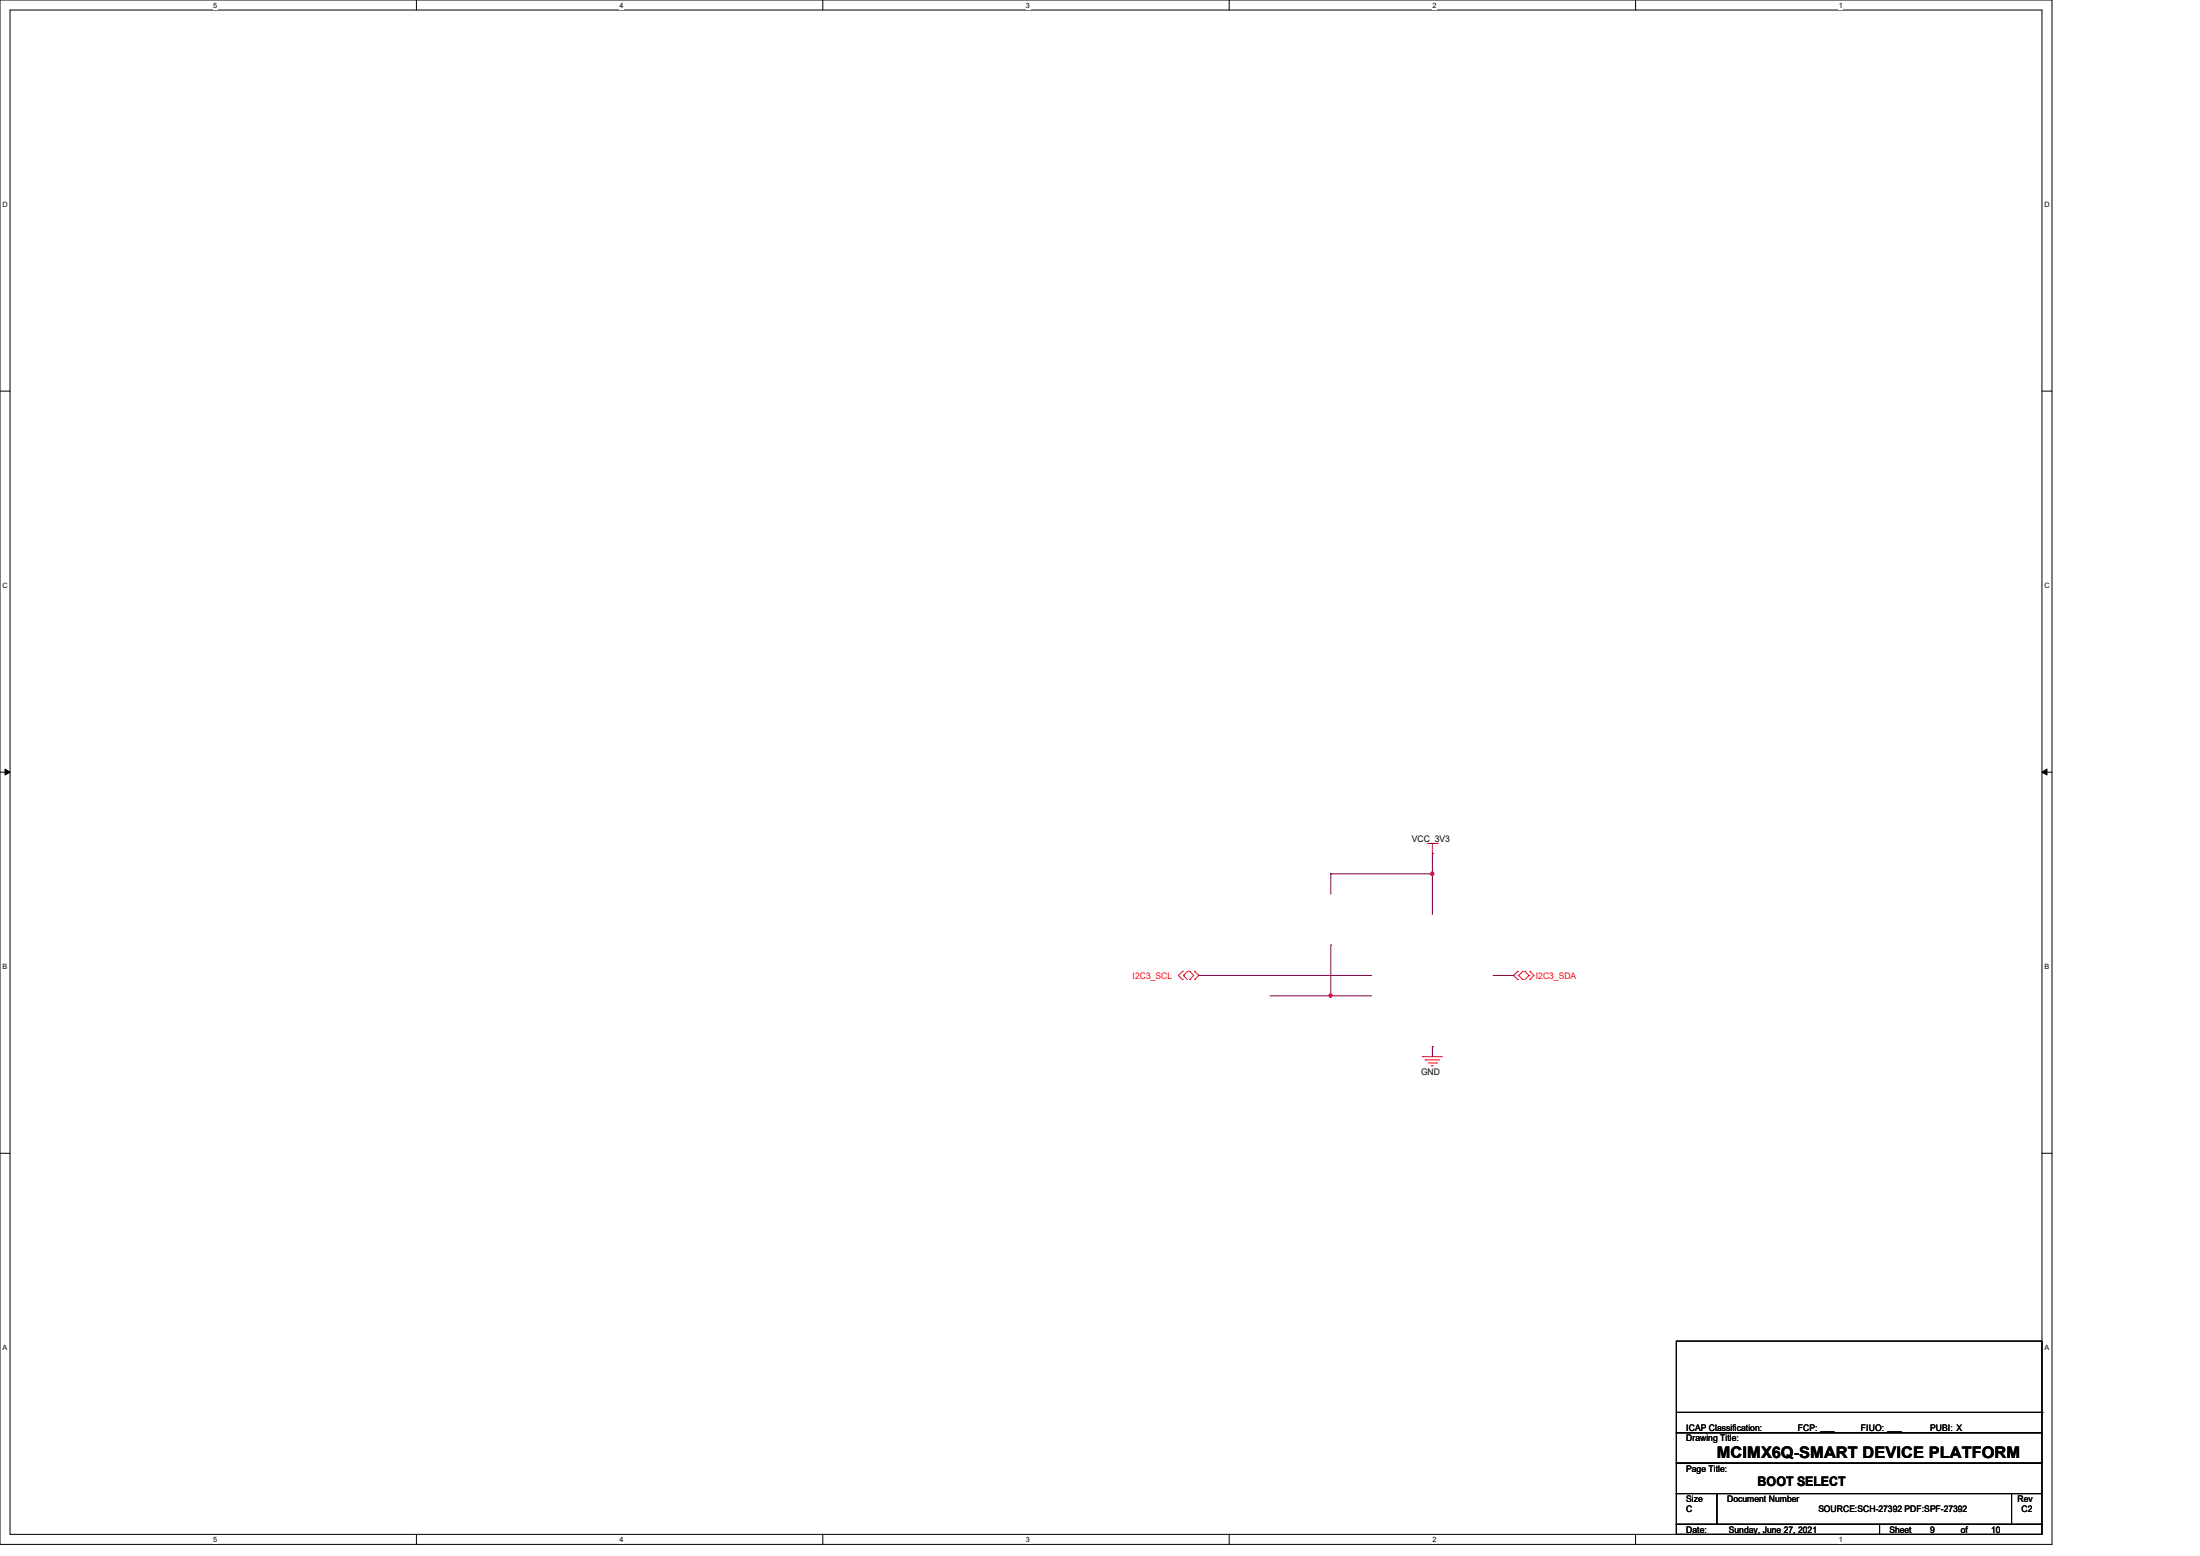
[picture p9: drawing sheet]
<svg xmlns="http://www.w3.org/2000/svg" width="297mm" height="210mm" viewBox="0 0 297 210" stroke-linecap="round" stroke-linejoin="round" font-family="sans-serif">
<path d="M0 0h277v208.4h-277zM1.4 1.4h274.3v205.7h-274.3z" fill="none" stroke="#000" stroke-width=".14"/>
<g fill="#fff">
<path d="M28.8 .1h.5v1.1h-.5z"/>
<path d="M28.8 207.2h.5v1.1h-.5z"/>
</g>
<path d="M56.2 0v1.4M56.2 207.1v1.3" fill="none" stroke="#000" stroke-width=".14"/>
<g fill="#fff">
<path d="M83.7 .1h.5v1.1h-.5z"/>
<path d="M83.7 207.2h.5v1.1h-.5z"/>
</g>
<path d="M111.1 0v1.4M111.1 207.1v1.3" fill="none" stroke="#000" stroke-width=".14"/>
<g fill="#fff">
<path d="M138.5 .1h.6v1.1h-.6z"/>
<path d="M138.5 207.2h.6v1.1h-.6z"/>
</g>
<path d="M165.9 0v1.4M165.9 207.1v1.3" fill="none" stroke="#000" stroke-width=".14"/>
<g fill="#fff">
<path d="M193.4 .1h.5v1.1h-.5z"/>
<path d="M193.4 207.2h.5v1.1h-.5z"/>
</g>
<path d="M220.8 0v1.4M220.8 207.1v1.3" fill="none" stroke="#000" stroke-width=".14"/>
<g fill="#fff">
<path d="M248.2 .1h.6v1.1h-.6z"/>
<path d="M248.2 207.2h.6v1.1h-.6z"/>
<path d="M.3 27.1h.8v1.1h-.8z"/>
<path d="M276 27.1h.7v1.1h-.7z"/>
<path d="M.3 78.5h.8v1.1h-.8z"/>
<path d="M276 78.5h.7v1.1h-.7z"/>
</g>
<path d="M0 52.8h1.4M275.7 52.8h1.3" fill="none" stroke="#000" stroke-width=".14"/>
<g fill="#fff">
<path d="M.3 129.9h.7v1.1h-.7z"/>
<path d="M276 129.9h.6v1.1h-.6z"/>
</g>
<path d="M0 104.2h1.4M275.7 104.2h1.3" fill="none" stroke="#000" stroke-width=".14"/>
<path d="M.7 103.8l.7 .4-.7 .4zM275.7 104.2l.7-.4v.8z" fill="#000" stroke="#000" stroke-width=".14"/>
<g fill="#fff">
<path d="M.3 181.4h.7v1.1h-.7z"/>
<path d="M276 181.4h.6v1.1h-.6z"/>
</g>
<path d="M0 155.7h1.4M275.7 155.7h1.3M226.3 193.4h49.4v4.1h-49.4zM226.3 197.5h49.4v4.1h-49.4zM226.3 181h49.4v12.4h-49.4zM226.3 190.6h49.4M275.7 190.6h.1M226.3 201.6h5.5v4.1h-5.5zM226.3 205.7h27.4v1.4h-27.4zM231.8 201.6h39.8v4.1h-39.8zM253.7 205.7h22v1.4h-22zM271.6 201.6h4.1v4.1h-4.1z" fill="none" stroke="#000" stroke-width=".14"/>
<g fill="none" stroke="#f00" stroke-width=".14">
<path d="M192.7 113.8h1.4M193.4 115.2h.1M193.4 113.8v1.4M194.1 113.8h.1M159.6 132.2h.1M159.6 131.1h.1M159.6 131.1l-.5 .6 .5 .5M159.8 131.7h.1M159.8 131.7l.5 .5M160.3 131.1h.1M160.3 131.1l-.5 .6M160.6 131.1h.1"/>
<path d="M160.6 132.2h.1M160.6 131.1l.6 .6-.6 .5M161.3 131.1h.1M161.3 132.2h.1M161.3 131.1l.5 .6-.5 .5M204.9 131.1h.1M204.9 132.2h.1M204.9 131.1l-.6 .6 .6 .5M205.6 131.1h.1M205.6 132.2h.1M205.6 131.1l-.6 .6 .6 .5M205.9 131.1h.1"/>
<path d="M205.9 131.1l.5 .6M206.4 131.7h.1M206.4 131.7l-.5 .5M206.5 132.2h.1M206.5 131.1h.1M206.5 131.1l.6 .6-.6 .5M192 142.6h.1M192 142.6h2.7M192.4 143h.1M192.4 143h2M192.8 143.5h1.1M193.3 143.8h.1"/>
<path d="M193.3 143.8h.2M193.9 143.5h.1"/>
</g>
<g fill="none" stroke="#800040" stroke-width=".14">
<path d="M179.7 117.9h.1M179.7 117.9v2.8M179.7 117.9h13.7M193.4 115.2h.1M193.4 117.9h.1M193.4 115.2v8.2M161.8 131.7h.1M161.8 131.7h23.4M171.4 134.4h13.8M179.7 134.4h.1M179.7 127.6h.1M179.7 127.6v6.8"/>
<path d="M201.6 131.7h.1M201.6 131.7h2.7M193.4 141.3h.1M193.4 141.3v1.3"/>
</g>
<g fill="#f0f" stroke="#f0f" stroke-width=".14">
<circle cx="179.6" cy="134.4" r=".24"/>
<circle cx="193.3" cy="117.9" r=".24"/>
</g>
<text font-size="2.2" x="231.8" y="196.8">MCIMX6Q-SMART DEVICE PLATFORM</text>
<text font-size="1.8" x="237.3" y="200.5">BOOT SELECT</text>
<g font-size="1.2">
<text x="190.6" y="113.6">VCC_3V3</text>
<text x="191.9" y="145.2">GND</text>
<text x="227.7" y="194.5">Drawing Title:</text>
<text x="227.7" y="193.2">ICAP Classification:</text>
<text x="242.7" y="193.2">FCP: ___</text>
<text x="251.2" y="193.2">FIUO: ___</text>
<text x="260.6" y="193.2">PUBI: X</text>
<text x="227.7" y="202.7">Size</text>
<text x="227.7" y="198.6">Page Title:</text>
<text x="233.2" y="202.7">Document Number</text>
<text x="272.4" y="202.7">Rev</text>
<text x="227.7" y="206.9">Date:</text>
<text x="227.7" y="204.1">C</text>
<text x="233.4" y="206.9">Sunday, June 27, 2021</text>
<text x="245.5" y="204.1">SOURCE:SCH-27392 PDF:SPF-27392</text>
<text x="255.1" y="206.9">Sheet</text>
<text x="260.6" y="206.9">9</text>
<text x="264.7" y="206.9">of</text>
<text x="268.8" y="206.9">10</text>
<text x="272.9" y="204.1">C2</text>
</g>
<g font-size="1.2" fill="#f00">
<text x="152.9" y="132.1">I2C3_SCL</text>
<text x="207.3" y="132.1">I2C3_SDA</text>
</g>
<g font-size="1">
<text x="28.8" y="1">5</text>
<text x="83.7" y="1">4</text>
<text x="138.5" y="1">3</text>
<text x="193.4" y="1">2</text>
<text x="248.2" y="1">1</text>
<text x=".3" y="27.9">D</text>
<text x="276" y="27.9">D</text>
<text x=".3" y="79.4">C</text>
<text x="276" y="79.4">C</text>
<text x=".3" y="130.8">B</text>
<text x="276" y="130.8">B</text>
<text x=".3" y="182.2">A</text>
<text x="276" y="182.2">A</text>
<text x="28.8" y="208.1">5</text>
<text x="83.7" y="208.1">4</text>
<text x="138.5" y="208.1">3</text>
<text x="193.4" y="208.1">2</text>
<text x="248.2" y="208.1">1</text>
</g>
</svg>
